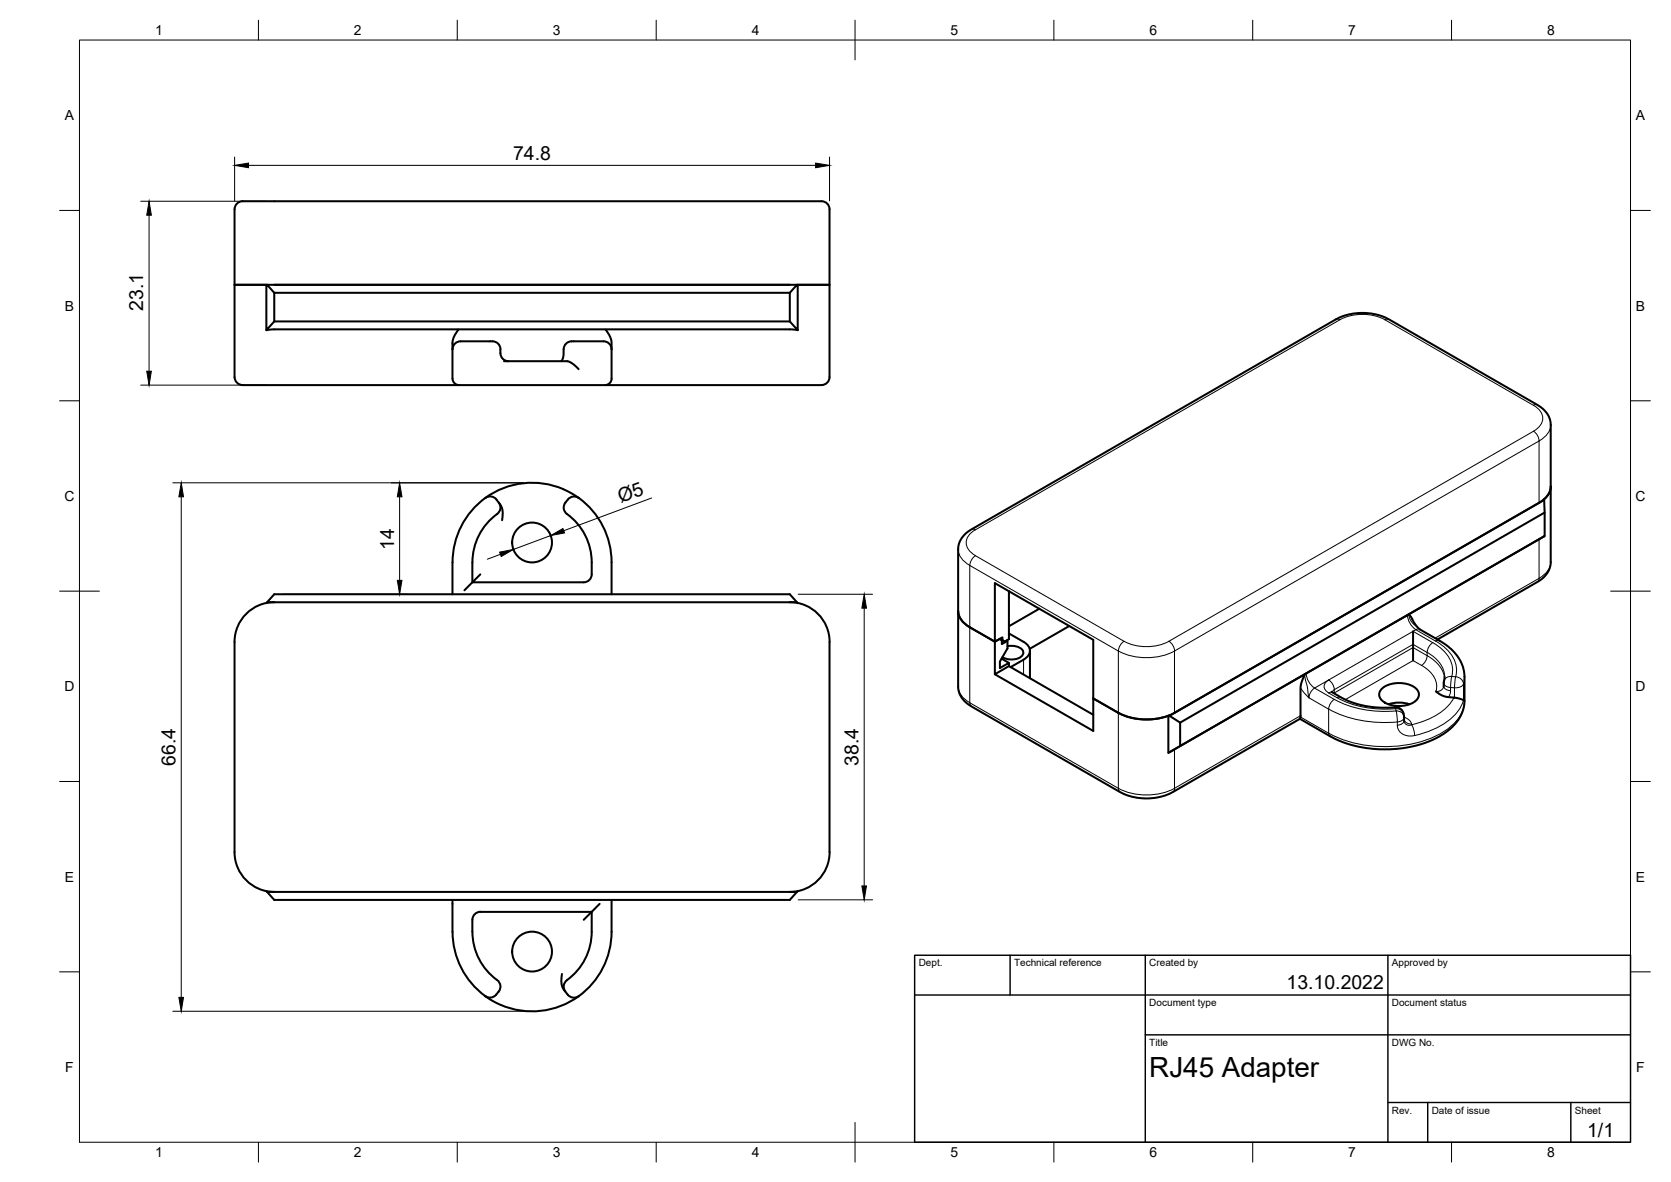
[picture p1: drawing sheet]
<svg xmlns="http://www.w3.org/2000/svg" width="420mm" height="297mm" viewBox="0 0 420 297" stroke-linecap="round" stroke-linejoin="round" font-family="sans-serif">
<!-- layer: Sichtbar -->
<g fill="none" stroke="#000" stroke-width=".51">
<path d="M59 52.6v19h8h-8v23.2M59 52.6a2.31 2.31 0 0 1 2.9-2h143.7a2.67 2.67 0 0 1 2.9 1.4l.1 .6M208.6 52.6v19h-8h8v23.2M67 71.6h.2l1.8 2v7.2l-2 2.2zM67.2 71.6h133.2M69 73.6h129.6M200.4 71.6h.2v11.4l-2-2.2v-7.2zM59 94.8a2 2 0 0 0 2 2M61 96.8h145.6M67 83l2-.2h82.8h46.8l2 .2M69 80.8h129.6M113.8 87.8a2.34 2.34 0 0 1 3-2h6.4a2.14 2.14 0 0 1 2.6 2"/>
<path d="M115.3 82.8l-1 1.6-.5 1.4v9.4a1.64 1.64 0 0 0 1.6 1.6M125.8 87.8v1M125.8 88.8a2 2 0 0 0 2 2M126.7 90.8h15.9l1.3 .5 1.6 1.5M141.7 87.8l-.1 1.9-.5 1.1M143.7 85.8h7a2.72 2.72 0 0 1 3 1.4l.1 .6M143.7 85.8a2 2 0 0 0-2 2M152.3 82.8l1 1.6 .5 1.4v9.4a1.6 1.6 0 0 1-1.6 1.6M208.6 94.8a2 2 0 0 1-2 2M122.1 125.1a2.22 2.22 0 0 1 3.3 1.3M122.1 125.1a20.1 20.1 0 0 0-8.3 16.2v8M125.4 126.3a2 2 0 0 1-.4 2.8 15.1 15.1 0 0 0-6.2 12.2"/>
<path d="M125.4 126.4l.6 .7 .3 1-.1 2.6M141.6 122.9l2.2 1.1 1.7 1.2M141.6 122.9a20 20 0 0 0-19.5 2.2M142.8 125.5a2.26 2.26 0 0 0-.2 3.7 15 15 0 0 1 6.2 12.1v3a2 2 0 0 1-2 2h-28l2-2M145.5 125.1a20 20 0 0 1 8.3 16.2v8M145.5 125.1a2 2 0 0 0-2.7 .4M387 135.5l-91.7 52.8M388.2 125.5l.2 3.3v5.9l-.2 .1M388.3 125.6l-94.3 54.3M388.3 134.8l-1.3 .7M388.3 125.4l1.2-1.5 .4-1.6a5 5 0 0 1-2.9 4M388.4 134.7l-91.7 52.8"/>
<path d="M388.4 128.8l-91.7 52.8M67 151.5l2-2.2h129.6l2 2.2M67.2 151.3h133.2M69 151.3a10 10 0 0 0-10 10M118.8 141.3v5l-2 2M198.6 151.3a10 10 0 0 1 10 10M240.9 153.6a5 5 0 0 0 2.9 4l6.3 3.7M253.7 148.6v12l-1.1 .6-.5-.3v-.7l-2 1.1v-14.8l24.8 14.3v22.9l-24.8-14.3M253.7 159.2l3.7 2.1a2.36 2.36 0 0 1 1.6 2.2 2.36 2.36 0 0 1-1.6 2.3l-3.3 1.8M253.8 148.6l-.1 .1M261.3 153l-7.6 4.4M268.9 157.3l-10 5.8"/>
<path d="M354.2 154.4l1.5 2.3 1 1.3 5.8 3.3 2.6 2 1.6 1.9 1.1 2.4 .4 2.5-.1 7.5-1 2.7-.8 1.2-1.4 1.5-1.7 1.3-2.1 1.2-2.7 1.2-2.1 .6-5 .9h-5.4l-4.7-.6-4.1-1.3-2.2-1-8-4.7M355.3 158.7v7.3M59 161.3v52.8a10 10 0 0 0 10 10M208.6 161.3v52.8a10 10 0 0 1-10 10M251.8 165.5l1.9 1.1M252.1 160.9l-.7-.4 1.2 .7M253.1 160.9l.2 .2v1.8l-1.9 3.4v1.6l2.3-1.3v.8l-3.6 2v-8.1l1.3-.7 .5 .3v1l1.4-.8M253.3 162.4a3.6 3.6 0 0 1 4 1.2 1.78 1.78 0 0 1-1.9 2l-1.8 .1-1.5-.6M253.7 167.4l21.2 12.2M259 163.5v6.9M274.9 175.5l6.3 3.6M293.8 179.9h.2l2.7 1.7v5.9l-2.9 1.7z"/>
<path d="M295.4 179.1a15.7 15.7 0 0 1-14.2 0 15.9 15.9 0 0 0 12.6 .8M328.1 169.5l-1.1 3v7.5l-.1 .6M334.8 173.8l3.5 2.1 4 1.3 3.8 .6 4.7-.1M347.6 172.9a7.1 7.1 0 0 1 8.8 .5 2.1 2.1 0 0 1-1.1 3.2 7.5 7.5 0 0 1-7.7-.5 1.94 1.94 0 0 1 0-3.2zM349.2 177l1.4-.4h1.6l2.2 .4M350.8 177.7a2.2 2.2 0 0 1 2.2 2.6v.9M361 173.8l1 .6 1.3 .6 3.2 .5 1.5 .5M361.4 160.7l25.3-14.5 1.5-1.2 1.1-1.4 .4-.8 .2-1.3v-35.4l-.3-1.2-.8-1.2-.9-1-1.3-.9-37.4-21.6-3.1-1.2-3.1-.4-2.7 .2-2.5 .6-1.9 .8-91.7 52.9-1.6 1.2-1.1 1.4-.3 .8-.3 1.3v34.9l.3 1.4 .6 1.2 .8 1 1.7 1.2 37.7 21.7 2.7 1 3.1 .4 2.7-.1 3.3-.9 33.1-19M363 171.6v1M363.2 170.1l-.2 1.5M295.4 188.3l-1.6 .9M67 224l2 2.2h129.6l2-2.2"/>
<path d="M67.2 224.1h133.2M113.8 226.2v7.9a20 20 0 0 0 8.2 16.2M118.8 231.1v3.1M118.8 234.1a15.2 15.2 0 0 0 6.5 12.5l.4 .7 .1 .8-.4 1.1M120.8 229.2h28M120.8 229.1a2 2 0 0 0-2 2M148.8 229.2l-2 1.9M148.8 229.2a28.3 28.3 0 0 1-.4 8.5 15 15 0 0 1-5.8 8.6M150.8 227.1l-2 2.1M153.8 226.2v7.9a20 20 0 0 1-8.3 16.3M122 250.3l2.9 1.8a20 20 0 0 0 20.6-1.7M124.7 250a2 2 0 0 1-2.7 .3"/>
<path d="M125.4 249.2l-.7 .8M141.3 244.8l-.1 2.6 .4 1 .5 .7a2.39 2.39 0 0 0 3.4 1.2M142.6 246.3a2 2 0 0 0-.5 2.8"/>
<circle cx="133.8" cy="136.3" r="5"/>
<circle cx="133.8" cy="239.1" r="5"/>
</g>
<!-- layer: Sichtbar schmal -->
<g fill="none" stroke="#000" stroke-width=".25">
<path d="M335.9 80.2h.5l.5 .1M336.9 80.4l-91.6 52.7M348.2 80.4l37.4 21.5M349.2 80.2h-.4l-.6 .1a12.5 12.5 0 0 0-11.3 0M385.6 108.4l-91.7 52.7M385.6 108.4l1 1 .4 1.4M385.6 101.9a3.5 3.5 0 0 1 1.9 4.6l-1.1 1.3-.8 .6M386.6 101.7h-.5l-.5 .1M387 110.8l-91.7 52.8M387 110.8v15.6M389.9 106.7a5 5 0 0 1-2.9 4.1M240.9 138a5 5 0 0 0 2.9 4.1"/>
<path d="M244.3 133l.4-.1 .6 .2M245.3 133.1a3.5 3.5 0 0 0-2 4.7l1.1 1.3 .9 .5 37.3 21.5M245.3 139.6l-1 1.1-.4 1.4M387 135.5v9.8M243.8 142.1l37.4 21.5v34.5l-37.4-21.5M243.8 142.1v34.5M354.2 154.4l.2 .8 .5 1 1.8 1.7M354.3 154.4l-.4 .2 .1 .6 .7 1.7 1.3 1.3 .6-.2 .4 .1M355.3 158.7l.7-.5 5 2.9M355.3 158.7l-24.8 14.2M355.3 158.7l5 2.8M387 145.3l-26.2 15.1"/>
<path d="M387 145.3l-.1 .6-.3 .3M389.9 141.2a5 5 0 0 1-2.9 4.1M240.9 172.5a5 5 0 0 0 2.9 4.1M243.9 176.6l.1 .6 .3 .3M257.4 165.8v3.7M281.2 163.6a15.7 15.7 0 0 0 14.2 0M282.6 161.2a12.5 12.5 0 0 0 11.3 0M282.6 161.2l-1 1-.4 1.4M293.9 161.2l1 1 .4 1.4M295.3 163.6v15.5M327 179.9l-31.7 18.2v-9.8M327 172.9l2.1 2.5"/>
<path d="M329.1 175.4l5 2.8M330.5 172.9l5 2.9M330.6 172.9l-1 1.1-.5 1.4M330.6 172.9l-1-.8-.7-1.1-.5-1.8-.3 .2 1 6M334.1 174.1l2.1 1.3M334.1 178.2v6.1M334.9 173.9l.6-.6-.1-.4-.6-1.4-.7-.6a1.73 1.73 0 0 0-1.2 1.6 1.73 1.73 0 0 0 1.2 1.6M335.1 174l-.5-.1-.5 .2M335.5 175.8l-1 1-.4 1.4M335.5 174.1l-.1 .1M335.5 174.1v.2M335.5 175.7a27.1 27.1 0 0 0 15.5 3l.4 2.7a30.5 30.5 0 0 1-17.3-3.2"/>
<path d="M337.2 175.2l-.4-.1-.6 .2a25.7 25.7 0 0 0 14.8 2.8M350.8 177.7l.2 .4M350.9 178.1l.1 .6a1.78 1.78 0 0 1 2 1.3M351 178.1a1.78 1.78 0 0 1 1.9 1.3M357.4 167.2l-2.1-1.2-17 9.8M357.4 167.2a6 6 0 0 1 3.7 6.6l1.1-.3 .5-.3 .3-.6M358.8 164.8v-.8l-3.5-2.1-19.8 11.4v.8M358.8 164.8l-3.5-2.1-19.8 11.4M358.8 164.8l-.4 1.4-1 1M358.8 164.8a7.9 7.9 0 0 1 4.4 5.6M360.3 161.5l-1 1-.5 1.4a7.6 7.6 0 0 1 4.4 6.1M360.3 161.5a8.7 8.7 0 0 1 5 6.8l-.3 1.7"/>
<path d="M361 161.1a9.2 9.2 0 0 1 5.2 7.2l-.2 1.8M362 161l-.5-.1-.5 .2M363 172.4a1.52 1.52 0 0 0 1.7 1.2M364.2 175.2l.5-1v-1.4l1 .1v2.4M365 170l1 .1M365 170a1.77 1.77 0 0 0-1.9 1.1M365 170l-.3 2.8a1.72 1.72 0 0 1-1.7-1.2M365.6 175.3a15.2 15.2 0 0 1-10.6 6.8l.5 1.3 .2 1.4-1.6 .1-1.4-.4-.8-.7-.5-1.1-.1-1.3M366 170.1a2.05 2.05 0 0 1 2 1.8M366 170.1l-.3 2.7h1a1.55 1.55 0 0 0 1.3-.9M368 171.9v4.1a12.9 12.9 0 0 1-8.1 7.5l-4.2 1.3M368.2 170l-.2 1.9"/>
<path d="M368.2 176.1a9.5 9.5 0 0 1-5 7.6 30.9 30.9 0 0 1-22.6 3.1l-4.1-1.4-2.4-1.1M281.2 198.1a15.7 15.7 0 0 0 14.2 0M281.2 198.1l.1 .6 .3 .3M295.3 198.1l-.1 .6-.3 .3M327 180.2l7.1 4.1M334.1 184.2l.3 .8M353 180.3a1.51 1.51 0 0 1-1.6 1.1M353 181.1a1.51 1.51 0 0 1-1.6 1.2M353 180.2a2.01 2.01 0 0 1 1.9 2l-.8 .1-.5-.2-.6-.9M353 181a1.84 1.84 0 0 0 1.9 .9"/>
</g>
<!-- layer: Border -->
<g fill="none" stroke="#000" stroke-width=".25">
<path d="M20 10.1h390v276.9h-390zM65 5.1v5M115 5.1v5M165 5.1v5M215 5.1v10M265 5.1v5M315 5.1v5M365 5.1v5M15 52.9h5M410 52.9h5M15 100.7h5M410 100.7h5"/>
<path d="M15 148.6h10M405 148.6h10M15 196.4h5M410 196.4h5M15 244.2h5M410 244.2h5M65 287v5M115 287v5M165 287v5M215 282.1v9.9M265 287v5M315 287v5"/>
<path d="M365 287v5"/>
</g>
<!-- layer: TitleBlock -->
<path d="M230 240.1h180v46.9h-180zM230 250h180M254 240.1v9.9M288 240.1v46.9M349 240.1v46.9M288 260.1h122M349 277.1h61M359 277.1v9.9M395 277.1v9.9" fill="none" stroke="#000" stroke-width=".36"/>
<!-- layer: Dimensions -->
<g fill="none" stroke="#000" stroke-width=".25">
<path d="M59 39.5v11M208.6 39.5v11M35.4 50.6h31.5M37.5 54.1v39.2M62.5 41.6h142.6M35.4 96.8h31.5M43.5 121.3h88.2M45.6 124.8v125.8M100.5 124.8v21M125.8 139.3l-3.3 1.2M138.5 134.6l-9.4 3.5M163.9 125.1l-22.1 8.3"/>
<path d="M71.1 149.3h31.5M200.7 149.3h18.7M217.3 152.8v69.8M200.7 226.1h18.7M43.5 254.1h88.2"/>
</g>
<path d="M37.5 50.6l.6 3.5h-1.2zM59 41.6l3.5-.6v1.1zM205.1 41l3.5 .6-3.5 .5zM36.9 93.3h1.2l-.6 3.5zM45.6 121.3l.5 3.5h-1.1zM100.5 121.3l.6 3.5h-1.2zM125.6 138.8l3.5-.7-3.1 1.8zM138.5 134.6l3-1.8 .5 1.1zM99.9 145.8h1.2l-.6 3.5zM217.3 149.3l.6 3.5h-1.2zM216.7 222.6h1.2l-.6 3.5zM45 250.6h1.1l-.5 3.5z" fill="#000" stroke="#000" stroke-width=".25"/>
<text font-size="7" x="289" y="270.6">RJ45 Adapter</text>
<g font-size="4.9">
<text x="129" y="40.1">74.8</text>
<text x="36" y="78.1" transform="rotate(-90 36 78.1)">23.1</text>
<text x="156.1" y="126.4" transform="rotate(-20 156.1 126.4)">Ø5</text>
<text x="99.1" y="138.2" transform="rotate(-90 99.1 138.2)">14</text>
<text x="44.1" y="192.5" transform="rotate(-90 44.1 192.5)">66.4</text>
<text x="215.8" y="192.5" transform="rotate(-90 215.8 192.5)">38.4</text>
<text x="323.5" y="248.5">13.10.2022</text>
<text x="399.1" y="285.7">1/1</text>
</g>
<g font-size="3.5">
<text x="39" y="8.8">1</text>
<text x="89" y="8.8">2</text>
<text x="139" y="8.8">3</text>
<text x="189" y="8.8">4</text>
<text x="239" y="8.8">5</text>
<text x="289" y="8.8">6</text>
<text x="339" y="8.8">7</text>
<text x="389" y="8.8">8</text>
<text x="16.3" y="30.2">A</text>
<text x="411.3" y="30.2">A</text>
<text x="16.3" y="78">B</text>
<text x="411.3" y="78">B</text>
<text x="16.2" y="125.9">C</text>
<text x="411.2" y="125.9">C</text>
<text x="16.2" y="173.7">D</text>
<text x="411.2" y="173.7">D</text>
<text x="16.3" y="221.6">E</text>
<text x="411.3" y="221.6">E</text>
<text x="16.4" y="269.4">F</text>
<text x="411.4" y="269.4">F</text>
<text x="39" y="290.8">1</text>
<text x="89" y="290.8">2</text>
<text x="139" y="290.8">3</text>
<text x="189" y="290.8">4</text>
<text x="239" y="290.8">5</text>
<text x="289" y="290.8">6</text>
<text x="339" y="290.8">7</text>
<text x="389" y="290.8">8</text>
</g>
<g font-size="2.5">
<text x="231" y="242.9">Dept.</text>
<text x="255" y="242.9">Technical reference</text>
<text x="289" y="242.9">Created by</text>
<text x="350" y="242.9">Approved by</text>
<text x="289" y="252.8">Document type</text>
<text x="350" y="252.8">Document status</text>
<text x="289" y="262.9">Title</text>
<text x="350" y="262.9">DWG No.</text>
<text x="350" y="279.9">Rev.</text>
<text x="360" y="279.9">Date of issue</text>
<text x="396" y="279.9">Sheet</text>
</g>
</svg>
